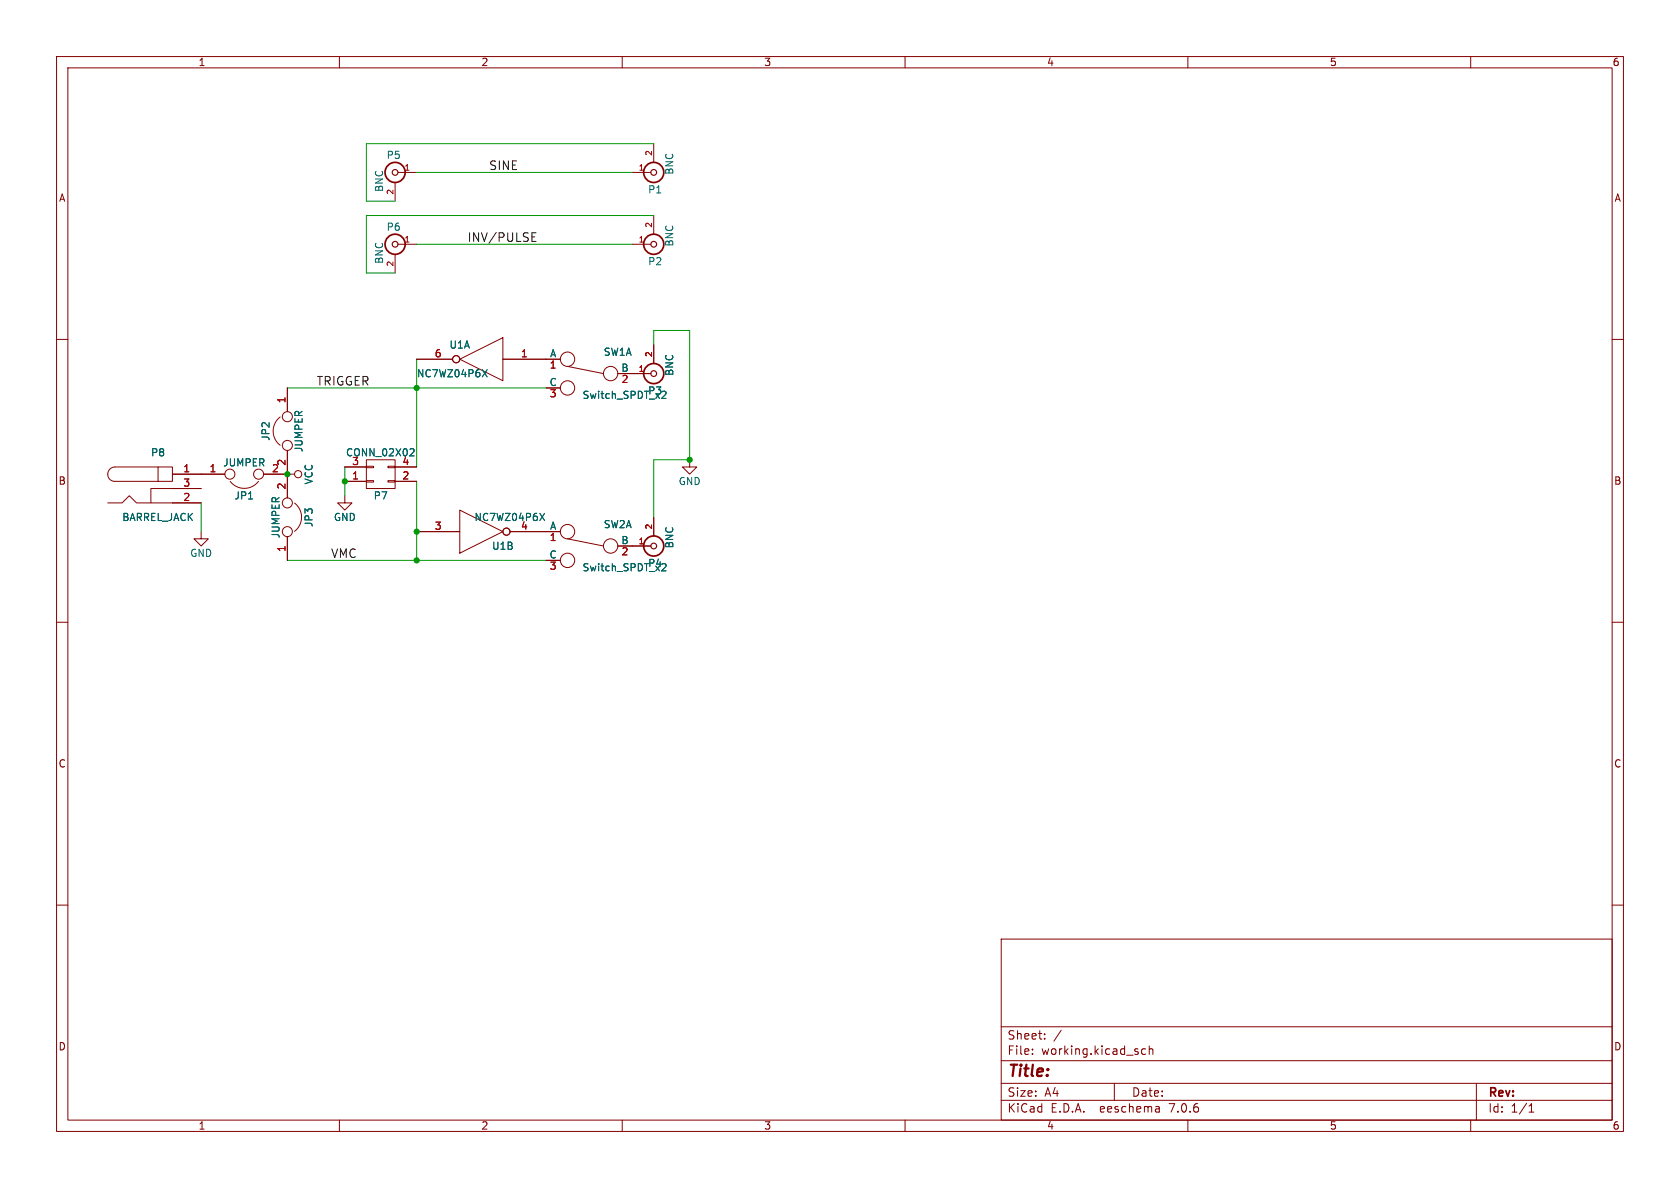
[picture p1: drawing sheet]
(kicad_sch (version 20230121) (generator eeschema)

 (paper "A4")

 (lib_symbols
  (symbol "keithley2015_aux_breakout-rescue:BARREL_JACK" (pin_names (offset 1.016)) (in_bom yes) (on_board yes)
   (property "Reference" "CON" (at 0 6.35 0) (effects (font (size 1.27 1.27))))
   (property "Value" "BARREL_JACK" (at 0 -5.08 0) (effects (font (size 1.27 1.27))))
   (property "Footprint" "" (at 0 0 0) (effects (font (size 1.27 1.27))))
   (property "Datasheet" "" (at 0 0 0) (effects (font (size 1.27 1.27))))
   (symbol "BARREL_JACK_0_1"
    (arc (start -8.89 2.54) (mid -8.5271 1.6254) (end -7.62 1.27) (stroke (width 0) (type solid)) (fill (type none)))
    (arc (start -7.62 3.81) (mid -8.5088 3.4366) (end -8.89 2.54) (stroke (width 0) (type solid)) (fill (type none)))
    (polyline (pts (xy -7.62 1.27) (xy 0 1.27)) (stroke (width 0) (type solid)) (fill (type none)))
    (polyline (pts (xy 0 3.81) (xy -7.62 3.81)) (stroke (width 0) (type solid)) (fill (type none)))
    (polyline (pts (xy 2.54 0) (xy -1.27 0) (xy -1.27 -2.54)) (stroke (width 0) (type solid)) (fill (type none)))
    (polyline (pts (xy 2.54 -2.54) (xy -3.81 -2.54) (xy -5.08 -1.27) (xy -6.35 -2.54) (xy -8.89 -2.54)) (stroke (width 0) (type solid)) (fill (type none)))
    (rectangle (start 2.54 3.81) (end 0 1.27) (stroke (width 0) (type solid)) (fill (type none))))
   (symbol "BARREL_JACK_1_1"
    (pin passive line (at 7.62 2.54 180) (length 5.08) (name "~" (effects (font (size 1.27 1.27)))) (number "1" (effects (font (size 1.27 1.27)))))
    (pin passive line (at 7.62 -2.54 180) (length 5.08) (name "~" (effects (font (size 1.27 1.27)))) (number "2" (effects (font (size 1.27 1.27)))))
    (pin passive line (at 7.62 0 180) (length 5.08) (name "~" (effects (font (size 1.27 1.27)))) (number "3" (effects (font (size 1.27 1.27)))))))
  (symbol "keithley2015_aux_breakout-rescue:BNC" (pin_names (offset 1.016) hide) (in_bom yes) (on_board yes)
   (property "Reference" "P" (at 0.254 3.048 0) (effects (font (size 1.27 1.27))))
   (property "Value" "BNC" (at 2.794 -1.524 90) (effects (font (size 1.27 1.27))))
   (property "Footprint" "" (at 0 0 0) (effects (font (size 1.27 1.27))))
   (property "Datasheet" "" (at 0 0 0) (effects (font (size 1.27 1.27))))
   (symbol "BNC_0_1"
    (circle (center 0 0) (radius 0.508) (stroke (width 0.2032) (type solid)) (fill (type none)))
    (circle (center 0 0) (radius 1.778) (stroke (width 0.3048) (type solid)) (fill (type none))))
   (symbol "BNC_1_1"
    (pin passive line (at -3.81 0 0) (length 3.302) (name "In" (effects (font (size 1.016 1.016)))) (number "1" (effects (font (size 1.016 1.016)))))
    (pin passive line (at 0 -5.08 90) (length 3.302) (name "Ext" (effects (font (size 1.016 1.016)))) (number "2" (effects (font (size 1.016 1.016)))))))
  (symbol "keithley2015_aux_breakout-rescue:CONN_02X02" (pin_names (offset 0.0254) hide) (in_bom yes) (on_board yes)
   (property "Reference" "P" (at 0 3.81 0) (effects (font (size 1.27 1.27))))
   (property "Value" "CONN_02X02" (at 0 -3.81 0) (effects (font (size 1.27 1.27))))
   (property "Footprint" "" (at 0 -30.48 0) (effects (font (size 1.27 1.27))))
   (property "Datasheet" "" (at 0 -30.48 0) (effects (font (size 1.27 1.27))))
   (symbol "CONN_02X02_0_1"
    (rectangle (start -2.54 -1.143) (end -1.27 -1.397) (stroke (width 0) (type solid)) (fill (type none)))
    (rectangle (start -2.54 1.397) (end -1.27 1.143) (stroke (width 0) (type solid)) (fill (type none)))
    (rectangle (start -2.54 2.54) (end 2.54 -2.54) (stroke (width 0) (type solid)) (fill (type none)))
    (rectangle (start 1.27 -1.143) (end 2.54 -1.397) (stroke (width 0) (type solid)) (fill (type none)))
    (rectangle (start 1.27 1.397) (end 2.54 1.143) (stroke (width 0) (type solid)) (fill (type none))))
   (symbol "CONN_02X02_1_1"
    (pin passive line (at -6.35 1.27 0) (length 3.81) (name "P1" (effects (font (size 1.27 1.27)))) (number "1" (effects (font (size 1.27 1.27)))))
    (pin passive line (at 6.35 1.27 180) (length 3.81) (name "P2" (effects (font (size 1.27 1.27)))) (number "2" (effects (font (size 1.27 1.27)))))
    (pin passive line (at -6.35 -1.27 0) (length 3.81) (name "P3" (effects (font (size 1.27 1.27)))) (number "3" (effects (font (size 1.27 1.27)))))
    (pin passive line (at 6.35 -1.27 180) (length 3.81) (name "P4" (effects (font (size 1.27 1.27)))) (number "4" (effects (font (size 1.27 1.27)))))))
  (symbol "keithley2015_aux_breakout-rescue:GND" (power) (pin_names (offset 0)) (in_bom yes) (on_board yes)
   (property "Reference" "#PWR" (at 0 -6.35 0) (effects (font (size 1.27 1.27)) hide))
   (property "Value" "GND" (at 0 -3.81 0) (effects (font (size 1.27 1.27))))
   (property "Footprint" "" (at 0 0 0) (effects (font (size 1.27 1.27))))
   (property "Datasheet" "" (at 0 0 0) (effects (font (size 1.27 1.27))))
   (symbol "GND_0_1"
    (polyline (pts (xy 0 0) (xy 0 -1.27) (xy 1.27 -1.27) (xy 0 -2.54) (xy -1.27 -1.27) (xy 0 -1.27)) (stroke (width 0) (type solid)) (fill (type none))))
   (symbol "GND_1_1"
    (pin power_in line (at 0 0 270) (length 0) hide (name "GND" (effects (font (size 1.27 1.27)))) (number "1" (effects (font (size 1.27 1.27)))))))
  (symbol "keithley2015_aux_breakout-rescue:JUMPER" (pin_names (offset 0.762) hide) (in_bom yes) (on_board yes)
   (property "Reference" "JP" (at 0 3.81 0) (effects (font (size 1.27 1.27))))
   (property "Value" "JUMPER" (at 0 -2.032 0) (effects (font (size 1.27 1.27))))
   (property "Footprint" "" (at 0 0 0) (effects (font (size 1.27 1.27))))
   (property "Datasheet" "" (at 0 0 0) (effects (font (size 1.27 1.27))))
   (symbol "JUMPER_0_1"
    (circle (center -2.54 0) (radius 0.889) (stroke (width 0) (type solid)) (fill (type none)))
    (arc (start 2.5146 1.27) (mid 0.0078 2.5097) (end -2.4892 1.27) (stroke (width 0) (type solid)) (fill (type none)))
    (circle (center 2.54 0) (radius 0.889) (stroke (width 0) (type solid)) (fill (type none)))
    (pin passive line (at -7.62 0 0) (length 4.191) (name "1" (effects (font (size 1.27 1.27)))) (number "1" (effects (font (size 1.27 1.27)))))
    (pin passive line (at 7.62 0 180) (length 4.191) (name "2" (effects (font (size 1.27 1.27)))) (number "2" (effects (font (size 1.27 1.27)))))))
  (symbol "keithley2015_aux_breakout-rescue:NC7WZ04P6X" (pin_names (offset 0.762)) (in_bom yes) (on_board yes)
   (property "Reference" "U" (at 3.81 2.54 0) (effects (font (size 1.27 1.27))))
   (property "Value" "NC7WZ04P6X" (at 5.08 -2.54 0) (effects (font (size 1.27 1.27))))
   (property "Footprint" "" (at 0 0 0) (effects (font (size 1.27 1.27))))
   (property "Datasheet" "" (at 0 0 0) (effects (font (size 1.27 1.27))))
   (symbol "NC7WZ04P6X_0_0"
    (polyline (pts (xy -3.81 3.81) (xy -3.81 -3.81) (xy 3.81 0) (xy -3.81 3.81)) (stroke (width 0) (type solid)) (fill (type none)))
    (pin power_in line (at -1.27 -2.54 90) (length 0) hide (name "GND" (effects (font (size 0.508 0.508)))) (number "2" (effects (font (size 0.762 0.762)))))
    (pin power_in line (at -1.27 2.54 270) (length 0) hide (name "VCC" (effects (font (size 0.508 0.508)))) (number "5" (effects (font (size 0.762 0.762))))))
   (symbol "NC7WZ04P6X_1_1"
    (pin input line (at -11.43 0 0) (length 7.62) (name "~" (effects (font (size 1.27 1.27)))) (number "1" (effects (font (size 1.27 1.27)))))
    (pin output inverted (at 11.43 0 180) (length 7.62) (name "~" (effects (font (size 1.27 1.27)))) (number "6" (effects (font (size 1.27 1.27))))))
   (symbol "NC7WZ04P6X_1_2"
    (pin input inverted (at -11.43 0 0) (length 7.62) (name "~" (effects (font (size 1.27 1.27)))) (number "1" (effects (font (size 1.27 1.27)))))
    (pin output line (at 11.43 0 180) (length 7.62) (name "~" (effects (font (size 1.27 1.27)))) (number "2" (effects (font (size 1.27 1.27))))))
   (symbol "NC7WZ04P6X_2_1"
    (pin input line (at -11.43 0 0) (length 7.62) (name "~" (effects (font (size 1.27 1.27)))) (number "3" (effects (font (size 1.27 1.27)))))
    (pin output inverted (at 11.43 0 180) (length 7.62) (name "~" (effects (font (size 1.27 1.27)))) (number "4" (effects (font (size 1.27 1.27))))))
   (symbol "NC7WZ04P6X_2_2"
    (pin input inverted (at -11.43 0 0) (length 7.62) (name "~" (effects (font (size 1.27 1.27)))) (number "3" (effects (font (size 1.27 1.27)))))
    (pin output line (at 11.43 0 180) (length 7.62) (name "~" (effects (font (size 1.27 1.27)))) (number "4" (effects (font (size 1.27 1.27)))))))
  (symbol "keithley2015_aux_breakout-rescue:Switch_SPDT_x2" (pin_names (offset 0)) (in_bom yes) (on_board yes)
   (property "Reference" "SW" (at -5.08 3.81 0) (effects (font (size 1.27 1.27))))
   (property "Value" "Switch_SPDT_x2" (at -6.35 -3.81 0) (effects (font (size 1.27 1.27))))
   (property "Footprint" "" (at 0 0 0) (effects (font (size 1.27 1.27))))
   (property "Datasheet" "" (at 0 0 0) (effects (font (size 1.27 1.27))))
   (symbol "Switch_SPDT_x2_0_0"
    (circle (center -3.81 0) (radius 1.27) (stroke (width 0) (type solid)) (fill (type none)))
    (circle (center 3.81 -2.54) (radius 1.27) (stroke (width 0) (type solid)) (fill (type none))))
   (symbol "Switch_SPDT_x2_0_1"
    (polyline (pts (xy -2.54 0) (xy 3.81 1.27)) (stroke (width 0) (type solid)) (fill (type none)))
    (circle (center 3.81 2.54) (radius 1.27) (stroke (width 0) (type solid)) (fill (type none))))
   (symbol "Switch_SPDT_x2_1_1"
    (pin passive line (at 7.62 2.54 180) (length 2.54) (name "A" (effects (font (size 1.27 1.27)))) (number "1" (effects (font (size 1.27 1.27)))))
    (pin passive line (at -7.62 0 0) (length 2.54) (name "B" (effects (font (size 1.27 1.27)))) (number "2" (effects (font (size 1.27 1.27)))))
    (pin passive line (at 7.62 -2.54 180) (length 2.54) (name "C" (effects (font (size 1.27 1.27)))) (number "3" (effects (font (size 1.27 1.27))))))
   (symbol "Switch_SPDT_x2_2_1"
    (pin passive line (at 7.62 2.54 180) (length 2.54) (name "A" (effects (font (size 1.27 1.27)))) (number "4" (effects (font (size 1.27 1.27)))))
    (pin passive line (at -7.62 0 0) (length 2.54) (name "B" (effects (font (size 1.27 1.27)))) (number "5" (effects (font (size 1.27 1.27)))))
    (pin passive line (at 7.62 -2.54 180) (length 2.54) (name "C" (effects (font (size 1.27 1.27)))) (number "6" (effects (font (size 1.27 1.27)))))))
  (symbol "keithley2015_aux_breakout-rescue:VCC" (power) (pin_names (offset 0)) (in_bom yes) (on_board yes)
   (property "Reference" "#PWR" (at 0 -3.81 0) (effects (font (size 1.27 1.27)) hide))
   (property "Value" "VCC" (at 0 3.81 0) (effects (font (size 1.27 1.27))))
   (property "Footprint" "" (at 0 0 0) (effects (font (size 1.27 1.27))))
   (property "Datasheet" "" (at 0 0 0) (effects (font (size 1.27 1.27))))
   (symbol "VCC_0_1"
    (polyline (pts (xy 0 0) (xy 0 1.27)) (stroke (width 0) (type solid)) (fill (type none)))
    (circle (center 0 1.905) (radius 0.635) (stroke (width 0) (type solid)) (fill (type none))))
   (symbol "VCC_1_1"
    (pin power_in line (at 0 0 90) (length 0) hide (name "VCC" (effects (font (size 1.27 1.27)))) (number "1" (effects (font (size 1.27 1.27))))))))

 (junction (at 73.66 99.06) (diameter 0) (color 0 0 0 0))
 (junction (at 121.92 81.28) (diameter 0) (color 0 0 0 0))
 (junction (at 73.66 93.98) (diameter 0) (color 0 0 0 0))
 (junction (at 60.96 85.09) (diameter 0) (color 0 0 0 0))
 (junction (at 50.8 83.82) (diameter 0) (color 0 0 0 0))
 (junction (at 73.66 68.58) (diameter 0) (color 0 0 0 0))

 (wire (pts (xy 115.57 81.28) (xy 121.92 81.28)) (stroke (width 0) (type default)))
 (wire (pts (xy 64.77 25.4) (xy 115.57 25.4)) (stroke (width 0) (type default)))
 (wire (pts (xy 69.85 35.56) (xy 64.77 35.56)) (stroke (width 0) (type default)))
 (wire (pts (xy 73.66 85.09) (xy 73.66 93.98)) (stroke (width 0) (type default)))
 (wire (pts (xy 96.52 99.06) (xy 73.66 99.06)) (stroke (width 0) (type default)))
 (wire (pts (xy 73.66 68.58) (xy 96.52 68.58)) (stroke (width 0) (type default)))
 (wire (pts (xy 73.66 93.98) (xy 73.66 99.06)) (stroke (width 0) (type default)))
 (wire (pts (xy 50.8 68.58) (xy 73.66 68.58)) (stroke (width 0) (type default)))
 (wire (pts (xy 60.96 82.55) (xy 60.96 85.09)) (stroke (width 0) (type default)))
 (wire (pts (xy 73.66 99.06) (xy 50.8 99.06)) (stroke (width 0) (type default)))
 (wire (pts (xy 115.57 91.44) (xy 115.57 81.28)) (stroke (width 0) (type default)))
 (wire (pts (xy 73.66 30.48) (xy 111.76 30.48)) (stroke (width 0) (type default)))
 (wire (pts (xy 73.66 68.58) (xy 73.66 82.55)) (stroke (width 0) (type default)))
 (wire (pts (xy 121.92 81.28) (xy 121.92 58.42)) (stroke (width 0) (type default)))
 (wire (pts (xy 115.57 38.1) (xy 64.77 38.1)) (stroke (width 0) (type default)))
 (wire (pts (xy 35.56 88.9) (xy 35.56 93.98)) (stroke (width 0) (type default)))
 (wire (pts (xy 121.92 58.42) (xy 115.57 58.42)) (stroke (width 0) (type default)))
 (wire (pts (xy 64.77 35.56) (xy 64.77 25.4)) (stroke (width 0) (type default)))
 (wire (pts (xy 64.77 48.26) (xy 69.85 48.26)) (stroke (width 0) (type default)))
 (wire (pts (xy 73.66 63.5) (xy 73.66 68.58)) (stroke (width 0) (type default)))
 (wire (pts (xy 73.66 43.18) (xy 111.76 43.18)) (stroke (width 0) (type default)))
 (wire (pts (xy 115.57 58.42) (xy 115.57 60.96)) (stroke (width 0) (type default)))
 (wire (pts (xy 64.77 38.1) (xy 64.77 48.26)) (stroke (width 0) (type default)))
 (wire (pts (xy 60.96 85.09) (xy 60.96 87.63)) (stroke (width 0) (type default)))

 (label "SINE" (at 86.36 30.48 0) (effects (font (size 1.524 1.524)) (justify left bottom)))
 (label "VMC" (at 58.42 99.06 0) (effects (font (size 1.524 1.524)) (justify left bottom)))
 (label "INV/PULSE" (at 82.55 43.18 0) (effects (font (size 1.524 1.524)) (justify left bottom)))
 (label "TRIGGER" (at 55.88 68.58 0) (effects (font (size 1.524 1.524)) (justify left bottom)))

 (symbol (lib_id "keithley2015_aux_breakout-rescue:Switch_SPDT_x2") (at 104.14 66.04 0) (mirror y) (unit 1) (in_bom yes) (on_board yes) (dnp no)
  (property "Reference" "SW1" (at 109.22 62.23 0) (effects (font (size 1.27 1.27))))
  (property "Value" "Switch_SPDT_x2" (at 110.49 69.85 0) (effects (font (size 1.27 1.27))))
  (property "Footprint" "Switches:Latched_7x7mm_TL_2230" (at 104.14 66.04 0) (effects (font (size 1.27 1.27)) hide))
  (property "Datasheet" "" (at 104.14 66.04 0) (effects (font (size 1.27 1.27)))) (pin "1") (pin "2") (pin "3") (pin "4") (pin "5") (pin "6"))

 (symbol (lib_id "keithley2015_aux_breakout-rescue:BNC") (at 115.57 66.04 0) (mirror x) (unit 1) (in_bom yes) (on_board yes) (dnp no)
  (property "Reference" "P3" (at 115.824 69.088 0) (effects (font (size 1.27 1.27))))
  (property "Value" "BNC" (at 118.364 64.516 90) (effects (font (size 1.27 1.27))))
  (property "Footprint" "Connectors:SMA_Board_Edge" (at 115.57 66.04 0) (effects (font (size 1.27 1.27)) hide))
  (property "Datasheet" "" (at 115.57 66.04 0) (effects (font (size 1.27 1.27)))) (pin "1") (pin "2"))

 (symbol (lib_id "keithley2015_aux_breakout-rescue:BNC") (at 115.57 43.18 0) (mirror x) (unit 1) (in_bom yes) (on_board yes) (dnp no)
  (property "Reference" "P2" (at 115.824 46.228 0) (effects (font (size 1.27 1.27))))
  (property "Value" "BNC" (at 118.364 41.656 90) (effects (font (size 1.27 1.27))))
  (property "Footprint" "Connectors:SMA_Board_Edge" (at 115.57 43.18 0) (effects (font (size 1.27 1.27)) hide))
  (property "Datasheet" "" (at 115.57 43.18 0) (effects (font (size 1.27 1.27)))) (pin "1") (pin "2"))

 (symbol (lib_id "keithley2015_aux_breakout-rescue:BNC") (at 69.85 43.18 0) (mirror y) (unit 1) (in_bom yes) (on_board yes) (dnp no)
  (property "Reference" "P6" (at 69.596 40.132 0) (effects (font (size 1.27 1.27))))
  (property "Value" "BNC" (at 67.056 44.704 90) (effects (font (size 1.27 1.27))))
  (property "Footprint" "Connectors:SMA_Board_Edge" (at 69.85 43.18 0) (effects (font (size 1.27 1.27)) hide))
  (property "Datasheet" "" (at 69.85 43.18 0) (effects (font (size 1.27 1.27)))) (pin "1") (pin "2"))

 (symbol (lib_id "keithley2015_aux_breakout-rescue:BNC") (at 115.57 30.48 0) (mirror x) (unit 1) (in_bom yes) (on_board yes) (dnp no)
  (property "Reference" "P1" (at 115.824 33.528 0) (effects (font (size 1.27 1.27))))
  (property "Value" "BNC" (at 118.364 28.956 90) (effects (font (size 1.27 1.27))))
  (property "Footprint" "Connectors:SMA_Board_Edge" (at 115.57 30.48 0) (effects (font (size 1.27 1.27)) hide))
  (property "Datasheet" "" (at 115.57 30.48 0) (effects (font (size 1.27 1.27)))) (pin "1") (pin "2"))

 (symbol (lib_id "keithley2015_aux_breakout-rescue:BNC") (at 69.85 30.48 0) (mirror y) (unit 1) (in_bom yes) (on_board yes) (dnp no)
  (property "Reference" "P5" (at 69.596 27.432 0) (effects (font (size 1.27 1.27))))
  (property "Value" "BNC" (at 67.056 32.004 90) (effects (font (size 1.27 1.27))))
  (property "Footprint" "Connectors:SMA_Board_Edge" (at 69.85 30.48 0) (effects (font (size 1.27 1.27)) hide))
  (property "Datasheet" "" (at 69.85 30.48 0) (effects (font (size 1.27 1.27)))) (pin "1") (pin "2"))

 (symbol (lib_id "keithley2015_aux_breakout-rescue:BNC") (at 115.57 96.52 0) (mirror x) (unit 1) (in_bom yes) (on_board yes) (dnp no)
  (property "Reference" "P4" (at 115.824 99.568 0) (effects (font (size 1.27 1.27))))
  (property "Value" "BNC" (at 118.364 94.996 90) (effects (font (size 1.27 1.27))))
  (property "Footprint" "Connectors:SMA_Board_Edge" (at 115.57 96.52 0) (effects (font (size 1.27 1.27)) hide))
  (property "Datasheet" "" (at 115.57 96.52 0) (effects (font (size 1.27 1.27)))) (pin "1") (pin "2"))

 (symbol (lib_id "keithley2015_aux_breakout-rescue:NC7WZ04P6X") (at 85.09 63.5 0) (mirror y) (unit 1) (in_bom yes) (on_board yes) (dnp no)
  (property "Reference" "U1" (at 81.28 60.96 0) (effects (font (size 1.27 1.27))))
  (property "Value" "NC7WZ04P6X" (at 80.01 66.04 0) (effects (font (size 1.27 1.27))))
  (property "Footprint" "TO_SOT_Packages_SMD:SC-70-6_Handsoldering" (at 85.09 63.5 0) (effects (font (size 1.27 1.27)) hide))
  (property "Datasheet" "" (at 85.09 63.5 0) (effects (font (size 1.27 1.27)))) (pin "2") (pin "5") (pin "1") (pin "6") (pin "3") (pin "4"))

 (symbol (lib_id "keithley2015_aux_breakout-rescue:NC7WZ04P6X") (at 85.09 93.98 0) (mirror x) (unit 2) (in_bom yes) (on_board yes) (dnp no)
  (property "Reference" "U1" (at 88.9 96.52 0) (effects (font (size 1.27 1.27))))
  (property "Value" "NC7WZ04P6X" (at 90.17 91.44 0) (effects (font (size 1.27 1.27))))
  (property "Footprint" "TO_SOT_Packages_SMD:SC-70-6_Handsoldering" (at 85.09 93.98 0) (effects (font (size 1.27 1.27)) hide))
  (property "Datasheet" "" (at 85.09 93.98 0) (effects (font (size 1.27 1.27)))) (pin "2") (pin "5") (pin "1") (pin "6") (pin "3") (pin "4"))

 (symbol (lib_id "keithley2015_aux_breakout-rescue:JUMPER") (at 50.8 91.44 270) (mirror x) (unit 1) (in_bom yes) (on_board yes) (dnp no)
  (property "Reference" "JP3" (at 54.61 91.44 0) (effects (font (size 1.27 1.27))))
  (property "Value" "JUMPER" (at 48.768 91.44 0) (effects (font (size 1.27 1.27))))
  (property "Footprint" "Socket_Strips:Socket_Strip_Straight_1x02" (at 50.8 91.44 0) (effects (font (size 1.27 1.27)) hide))
  (property "Datasheet" "" (at 50.8 91.44 0) (effects (font (size 1.27 1.27)))) (pin "1") (pin "2"))

 (symbol (lib_id "keithley2015_aux_breakout-rescue:JUMPER") (at 43.18 83.82 0) (mirror x) (unit 1) (in_bom yes) (on_board yes) (dnp no)
  (property "Reference" "JP1" (at 43.18 87.63 0) (effects (font (size 1.27 1.27))))
  (property "Value" "JUMPER" (at 43.18 81.788 0) (effects (font (size 1.27 1.27))))
  (property "Footprint" "Socket_Strips:Socket_Strip_Straight_1x02" (at 43.18 83.82 0) (effects (font (size 1.27 1.27)) hide))
  (property "Datasheet" "" (at 43.18 83.82 0) (effects (font (size 1.27 1.27)))) (pin "1") (pin "2"))

 (symbol (lib_id "keithley2015_aux_breakout-rescue:JUMPER") (at 50.8 76.2 90) (mirror x) (unit 1) (in_bom yes) (on_board yes) (dnp no)
  (property "Reference" "JP2" (at 46.99 76.2 0) (effects (font (size 1.27 1.27))))
  (property "Value" "JUMPER" (at 52.832 76.2 0) (effects (font (size 1.27 1.27))))
  (property "Footprint" "Socket_Strips:Socket_Strip_Straight_1x02" (at 50.8 76.2 0) (effects (font (size 1.27 1.27)) hide))
  (property "Datasheet" "" (at 50.8 76.2 0) (effects (font (size 1.27 1.27)))) (pin "1") (pin "2"))

 (symbol (lib_id "keithley2015_aux_breakout-rescue:Switch_SPDT_x2") (at 104.14 96.52 0) (mirror y) (unit 1) (in_bom yes) (on_board yes) (dnp no)
  (property "Reference" "SW2" (at 109.22 92.71 0) (effects (font (size 1.27 1.27))))
  (property "Value" "Switch_SPDT_x2" (at 110.49 100.33 0) (effects (font (size 1.27 1.27))))
  (property "Footprint" "Switches:Latched_7x7mm_TL_2230" (at 104.14 96.52 0) (effects (font (size 1.27 1.27)) hide))
  (property "Datasheet" "" (at 104.14 96.52 0) (effects (font (size 1.27 1.27)))) (pin "1") (pin "2") (pin "3") (pin "4") (pin "5") (pin "6"))

 (symbol (lib_id "keithley2015_aux_breakout-rescue:BARREL_JACK") (at 27.94 86.36 0) (unit 1) (in_bom yes) (on_board yes) (dnp no)
  (property "Reference" "P8" (at 27.94 80.01 0) (effects (font (size 1.27 1.27))))
  (property "Value" "BARREL_JACK" (at 27.94 91.44 0) (effects (font (size 1.27 1.27))))
  (property "Footprint" "Connect:BARREL_JACK" (at 27.94 86.36 0) (effects (font (size 1.27 1.27)) hide))
  (property "Datasheet" "" (at 27.94 86.36 0) (effects (font (size 1.27 1.27)))) (pin "1") (pin "2") (pin "3"))

 (symbol (lib_id "keithley2015_aux_breakout-rescue:CONN_02X02") (at 67.31 83.82 0) (mirror x) (unit 1) (in_bom yes) (on_board yes) (dnp no)
  (property "Reference" "P7" (at 67.31 87.63 0) (effects (font (size 1.27 1.27))))
  (property "Value" "CONN_02X02" (at 67.31 80.01 0) (effects (font (size 1.27 1.27))))
  (property "Footprint" "2.54mm_Pin_Headers:Edge_2x02" (at 67.31 53.34 0) (effects (font (size 1.27 1.27)) hide))
  (property "Datasheet" "" (at 67.31 53.34 0) (effects (font (size 1.27 1.27)))) (pin "1") (pin "2") (pin "3") (pin "4"))

 (symbol (lib_id "keithley2015_aux_breakout-rescue:GND") (at 35.56 93.98 0) (unit 1) (in_bom yes) (on_board yes) (dnp no)
  (property "Reference" "#PWR01" (at 35.56 100.33 0) (effects (font (size 1.27 1.27)) hide))
  (property "Value" "GND" (at 35.56 97.79 0) (effects (font (size 1.27 1.27))))
  (property "Footprint" "" (at 35.56 93.98 0) (effects (font (size 1.27 1.27))))
  (property "Datasheet" "" (at 35.56 93.98 0) (effects (font (size 1.27 1.27)))) (pin "1"))

 (symbol (lib_id "keithley2015_aux_breakout-rescue:GND") (at 60.96 87.63 0) (unit 1) (in_bom yes) (on_board yes) (dnp no)
  (property "Reference" "#PWR02" (at 60.96 93.98 0) (effects (font (size 1.27 1.27)) hide))
  (property "Value" "GND" (at 60.96 91.44 0) (effects (font (size 1.27 1.27))))
  (property "Footprint" "" (at 60.96 87.63 0) (effects (font (size 1.27 1.27))))
  (property "Datasheet" "" (at 60.96 87.63 0) (effects (font (size 1.27 1.27)))) (pin "1"))

 (symbol (lib_id "keithley2015_aux_breakout-rescue:VCC") (at 50.8 83.82 270) (unit 1) (in_bom yes) (on_board yes) (dnp no)
  (property "Reference" "#PWR03" (at 46.99 83.82 0) (effects (font (size 1.27 1.27)) hide))
  (property "Value" "VCC" (at 54.61 83.82 0) (effects (font (size 1.27 1.27))))
  (property "Footprint" "" (at 50.8 83.82 0) (effects (font (size 1.27 1.27))))
  (property "Datasheet" "" (at 50.8 83.82 0) (effects (font (size 1.27 1.27)))) (pin "1"))

 (symbol (lib_id "keithley2015_aux_breakout-rescue:GND") (at 121.92 81.28 0) (unit 1) (in_bom yes) (on_board yes) (dnp no)
  (property "Reference" "#PWR04" (at 121.92 87.63 0) (effects (font (size 1.27 1.27)) hide))
  (property "Value" "GND" (at 121.92 85.09 0) (effects (font (size 1.27 1.27))))
  (property "Footprint" "" (at 121.92 81.28 0) (effects (font (size 1.27 1.27))))
  (property "Datasheet" "" (at 121.92 81.28 0) (effects (font (size 1.27 1.27)))) (pin "1"))

 (sheet_instances (path "" (page "1"))))
